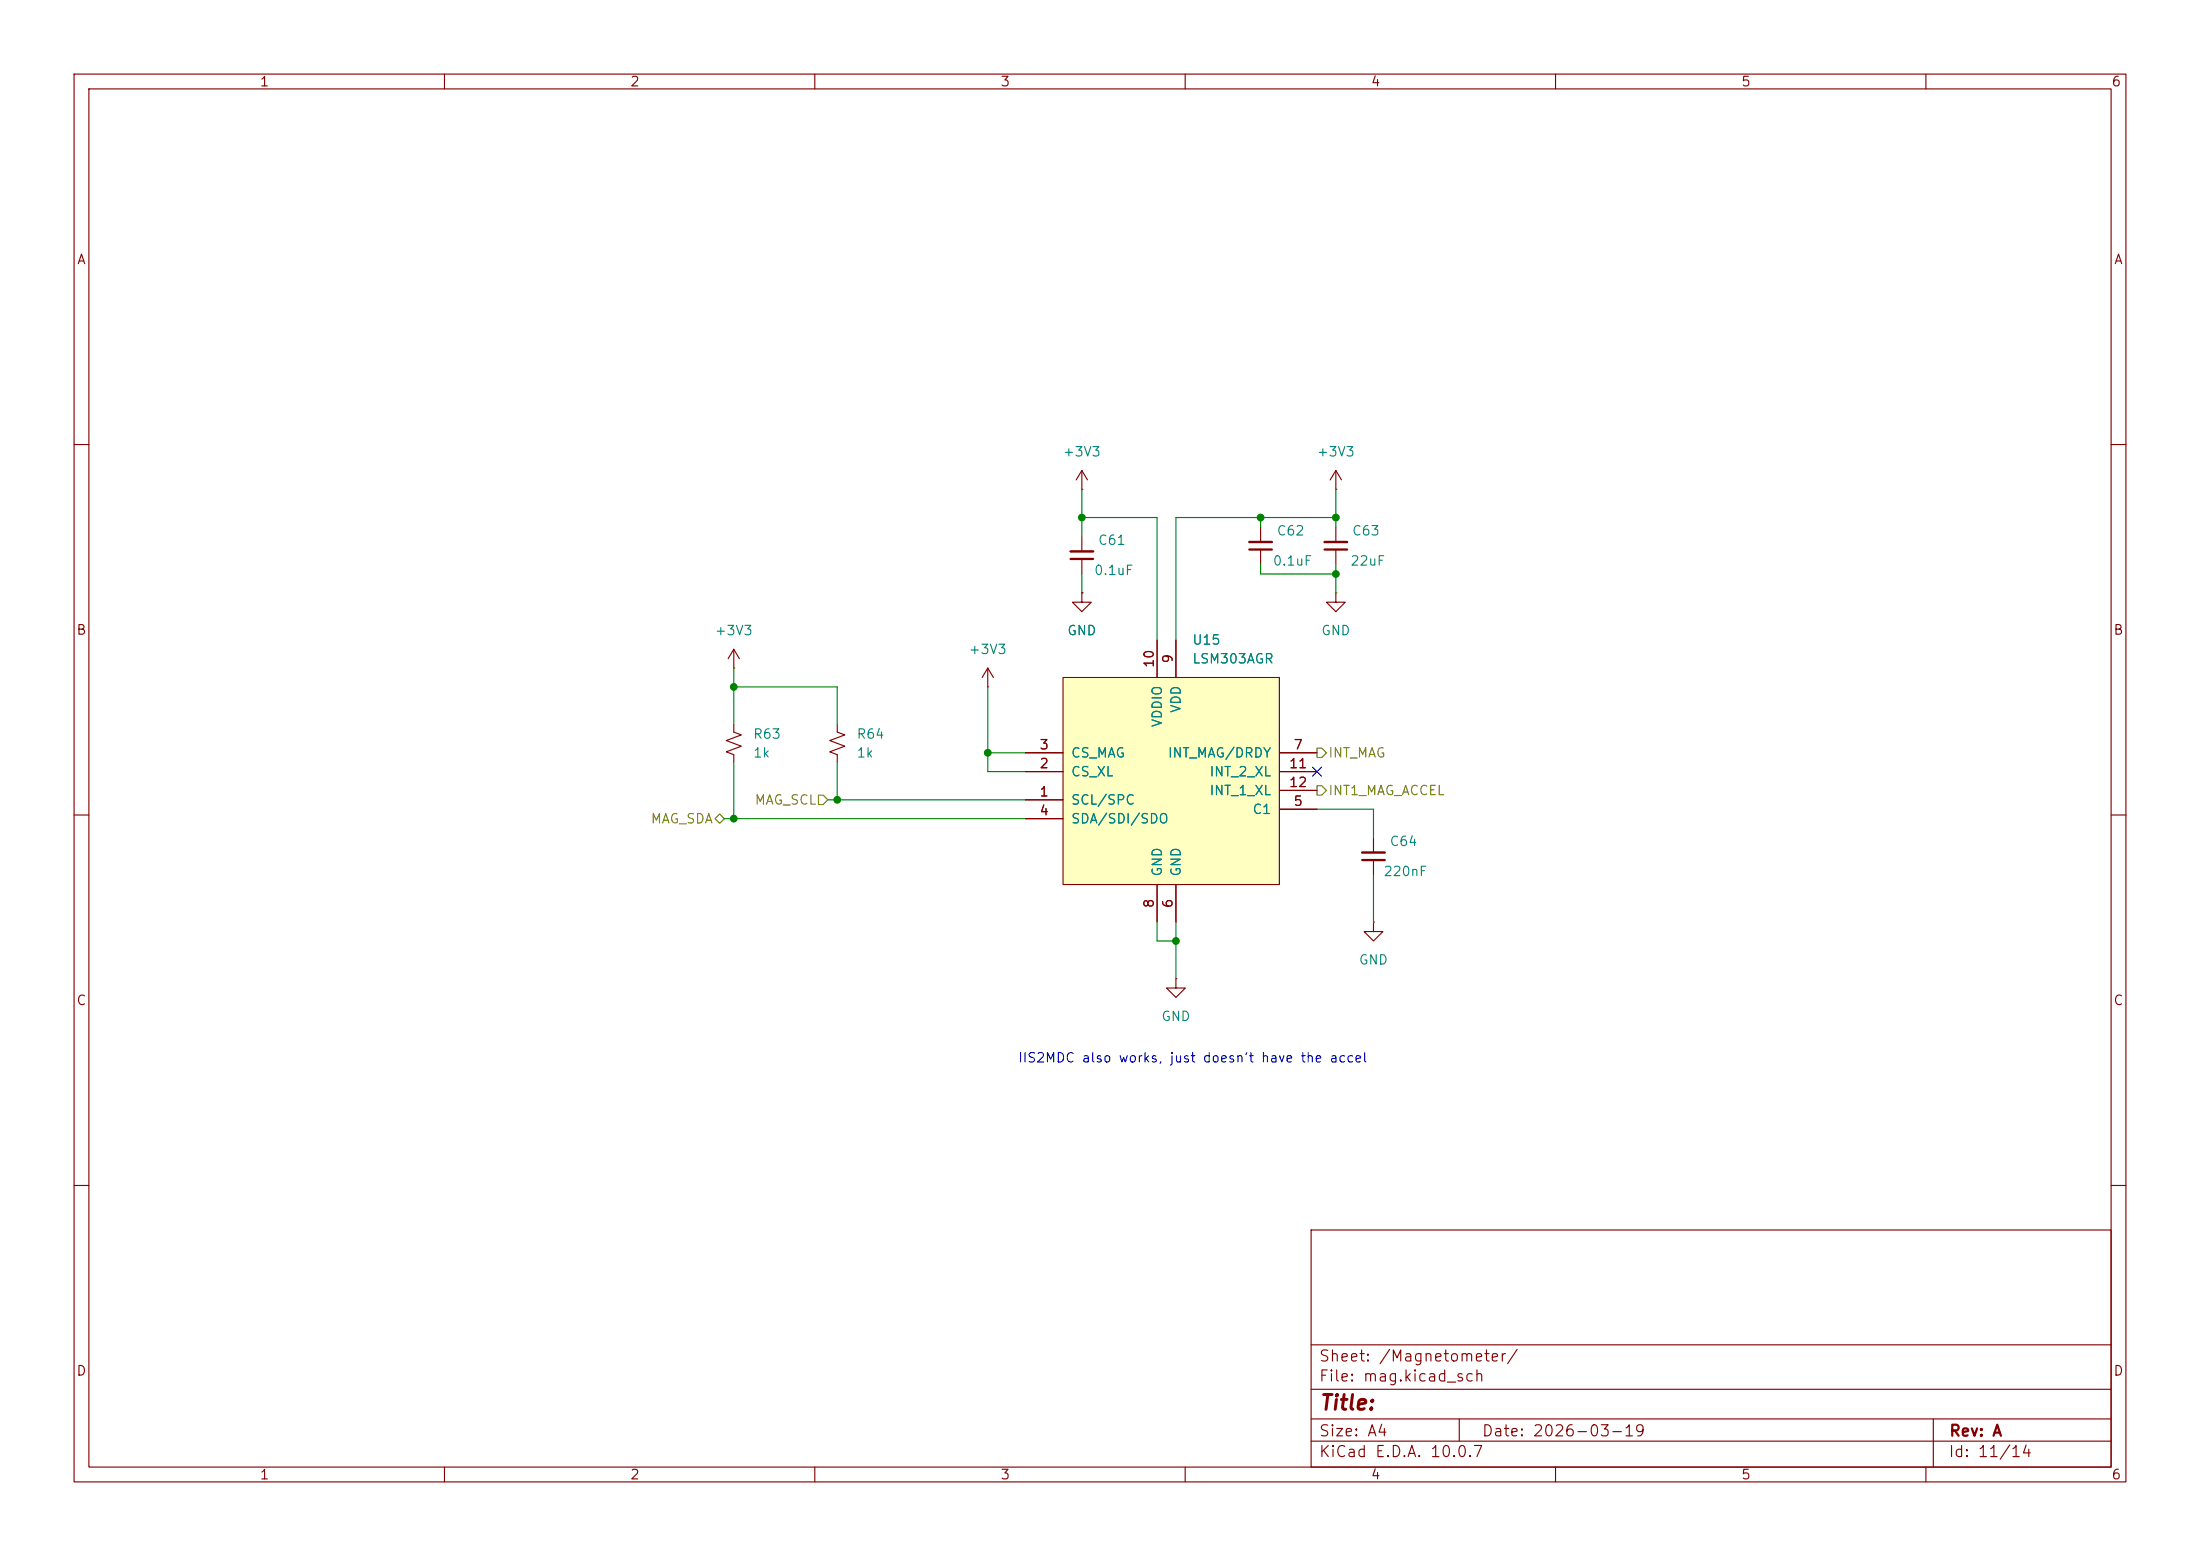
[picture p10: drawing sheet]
<svg xmlns="http://www.w3.org/2000/svg" width="297mm" height="210mm" viewBox="0 0 297 210" stroke-linecap="round" stroke-linejoin="round" font-family="sans-serif">
<g fill="none" stroke="#840000" stroke-width=".15">
<path d="M10 10h277v190h-277zM12 12h273v186h-273zM60 10v2M110 10v2M160 10v2M210 10v2M260 10v2M10 60h2M146 66h.1M146 63.5v2.5M146 72.4v2M146 75.4v2.1"/>
<path d="M146 63.5l-.7 1.3M146 63.5l.8 1.3M170.2 71.1v2.1M170.2 74.2v2M180.3 66h.1M180.3 63.5v2.5M180.3 71.1v2.1M180.3 74.2v2M180.3 63.5l-.7 1.3M180.3 63.5l.8 1.3M285 60h2M99.1 90.2h.1"/>
<path d="M99.1 97.8v1l1 .4-2.1 .7 2.1 .8-2.1 .8 1.1 .4v1M99.1 87.6l-.8 1.3M99.1 87.6l.7 1.3M99.1 87.6v2.6M113 97.8v1l1 .4-2 .7 2 .8-2 .8 1 .4v1M133.3 92.7h.1M133.3 90.2l-.7 1.2M133.3 90.2l.8 1.2M133.3 90.2v2.5M146 80v1.3h1.3l-1.3 1.3-1.2-1.3h1.2M146 80h.1M180.3 80v1.3h1.3l-1.3 1.3-1.2-1.3h1.2"/>
<path d="M180.3 80h.1M10 110h2M185.4 113v2.1M185.4 116.1v2M285 110h2M185.4 124.5v1.2h1.3l-1.3 1.3-1.3-1.3h1.3M185.4 124.5h.1M10 160h2M177 166h108v32h-108zM285 160h2M60 198v2M110 198v2"/>
<path d="M160 198v2M177 194.5h108M177 191.5h108M177 187.5h108M177 181.5h108M197 191.5v3M210 198v2M260 198v2M261 191.5v6.5"/>
</g>
<path d="M144.5 75.4h3.1M168.7 74.2h3M178.8 74.2h3.1M183.9 116.1h3" fill="none" stroke="#840000" stroke-width=".3"/>
<path d="M144.5 74.4h3.1M168.7 73.2h3M178.8 73.2h3.1M183.9 115.1h3" fill="none" stroke="#840000" stroke-width=".33"/>
<path d="M143.5 91.4h29.2v28h-29.2z" fill="#ffffc2"/>
<g fill="none" stroke="#840000" stroke-width=".15">
<path d="M143.5 91.4h29.2v28h-29.2zM146 80h.1M156.2 86.4v5M158.7 86.4v5M138.4 108h5.1M138.4 104.1h5.1M138.4 101.6h5.1M138.4 110.5h5.1M156.2 119.4v5.1M158.7 119.4v5.1M172.7 104.1h5.1M172.7 101.6h5.1"/>
<path d="M172.7 109.2h5.1M172.7 106.7h5.1M158.7 132.1v1.3h1.3l-1.3 1.2-1.2-1.2h1.2M158.7 132.1h.1"/>
</g>
<path d="M97.2 109.9l.6 .6-.6 .6-.7-.6zM110.5 107.3h.6l.7 .7-.7 .6h-.6zM177.8 106h.6l.7 .7-.7 .6h-.6zM177.8 101h.6l.7 .6-.7 .6h-.6z" fill="none" stroke="#848400" stroke-width=".15"/>
<g fill="none" stroke="#008400" stroke-width=".15">
<path d="M146 69.9h10.2v16.5M146 66v6.4M146 77.5v2.5M170.2 69.9v1.2M170.2 76.2v1.3h10.1M180.3 69.9h-21.6v16.5M180.3 66v5.1M180.3 76.2v3.8M99.1 92.7h13.9v5.1M99.1 90.2v7.6M133.3 92.7v11.4h5.1M97.8 110.5h40.6"/>
<path d="M99.1 102.9v7.6M111.8 108h26.6M113 102.9v5.1M133.3 101.6h5.1M177.8 109.2h7.6v3.8M185.4 118.1v6.4M156.2 124.5v2.5h2.5M158.7 124.5v7.6"/>
</g>
<path d="M177.2 103.5l1.2 1.2M178.4 103.5l-1.2 1.2" fill="none" stroke="#000084" stroke-width=".15"/>
<g fill="#008400" stroke="#008400" stroke-width=".14">
<circle cx="146" cy="69.9" r=".46"/>
<circle cx="99.1" cy="110.5" r=".46"/>
<circle cx="113" cy="108" r=".46"/>
<circle cx="133.3" cy="101.6" r=".46"/>
<circle cx="99.1" cy="92.7" r=".46"/>
<circle cx="158.7" cy="127" r=".46"/>
<circle cx="180.3" cy="69.9" r=".46"/>
<circle cx="180.3" cy="77.5" r=".46"/>
<circle cx="170.2" cy="69.9" r=".46"/>
</g>
<text font-size="2" fill="#840000" x="178" y="190.8">Title:</text>
<g font-size="1.5" fill="#840000">
<text x="178" y="184.1">Sheet: /Magnetometer/</text>
<text x="178" y="186.8">File: mag.kicad_sch</text>
<text x="178" y="197">KiCad E.D.A. 10.0.7</text>
<text x="178" y="194.2">Size: A4</text>
<text x="200" y="194.2">Date: 2026-03-19</text>
<text x="263" y="197">Id: 11/14</text>
<text x="263" y="194.2">Rev: A</text>
</g>
<g font-size="1.3" fill="#840000">
<text x="35" y="12">1</text>
<text x="85" y="12">2</text>
<text x="135" y="12">3</text>
<text x="185" y="12">4</text>
<text x="235" y="12">5</text>
<text x="285" y="12">6</text>
<text x="10.3" y="36">A</text>
<text x="285.3" y="36">A</text>
<text x="10.2" y="86">B</text>
<text x="158.6" y="89.6" transform="rotate(-90 158.6 89.6)">9</text>
<text x="285.2" y="86">B</text>
<text x="156.1" y="90.2" transform="rotate(-90 156.1 90.2)">10</text>
<text x="140.2" y="101.5">3</text>
<text x="174.5" y="101.5">7</text>
<text x="140.2" y="107.8">1</text>
<text x="140.2" y="104">2</text>
<text x="173.9" y="104">11</text>
<text x="173.9" y="106.5">12</text>
<text x="140.2" y="110.4">4</text>
<text x="174.5" y="109.1">5</text>
<text x="156.1" y="122.7" transform="rotate(-90 156.1 122.7)">8</text>
<text x="158.6" y="122.7" transform="rotate(-90 158.6 122.7)">6</text>
<text x="10.2" y="136">C</text>
<text x="285.2" y="136">C</text>
<text x="10.2" y="186">D</text>
<text x="285.2" y="186">D</text>
<text x="35" y="200">1</text>
<text x="85" y="200">2</text>
<text x="135" y="200">3</text>
<text x="185" y="200">4</text>
<text x="235" y="200">5</text>
<text x="285" y="200">6</text>
</g>
<g font-size="1.3" fill="#008484">
<text x="143.4" y="61.9">+3V3</text>
<text x="177.7" y="61.9">+3V3</text>
<text x="147.6" y="77.9">0.1uF</text>
<text x="148.1" y="73.9">C61</text>
<text x="171.7" y="76.7">0.1uF</text>
<text x="172.3" y="72.6">C62</text>
<text x="182.2" y="76.7">22uF</text>
<text x="182.4" y="72.6">C63</text>
<text x="96.4" y="86.1">+3V3</text>
<text x="130.7" y="88.6">+3V3</text>
<text x="144" y="86.1">GND</text>
<text x="160.9" y="87.3">U15</text>
<text x="160.9" y="89.9">LSM303AGR</text>
<text x="178.3" y="86.1">GND</text>
<text x="101.6" y="100">R63</text>
<text x="115.6" y="100">R64</text>
<text x="157.2" y="98.2" transform="rotate(-90 157.2 98.2)">VDDIO</text>
<text x="159.7" y="96.3" transform="rotate(-90 159.7 96.3)">VDD</text>
<text x="101.6" y="102.6">1k</text>
<text x="115.6" y="102.6">1k</text>
<text x="144.5" y="105.1">CS_XL</text>
<text x="144.5" y="102.6">CS_MAG</text>
<text x="157.6" y="102.6">INT_MAG/DRDY</text>
<text x="163.2" y="105.1">INT_2_XL</text>
<text x="163.2" y="107.6">INT_1_XL</text>
<text x="144.5" y="108.9">SCL/SPC</text>
<text x="144.5" y="111.5">SDA/SDI/SDO</text>
<text x="169" y="110.2">C1</text>
<text x="157.2" y="118.4" transform="rotate(-90 157.2 118.4)">GND</text>
<text x="159.7" y="118.4" transform="rotate(-90 159.7 118.4)">GND</text>
<text x="186.7" y="118.6">220nF</text>
<text x="187.5" y="114.5">C64</text>
<text x="183.4" y="130.5">GND</text>
<text x="156.7" y="138.1">GND</text>
</g>
<g font-size="1.3" fill="#848400">
<text x="179.2" y="107.6">INT1_MAG_ACCEL</text>
<text x="179.2" y="102.6">INT_MAG</text>
<text x="87.8" y="111.5">MAG_SDA</text>
<text x="101.8" y="108.9">MAG_SCL</text>
</g>
<text font-size="1.3" fill="#0000c2" x="137.4" y="143.7">IIS2MDC also works, just doesn't have the accel</text>
</svg>
